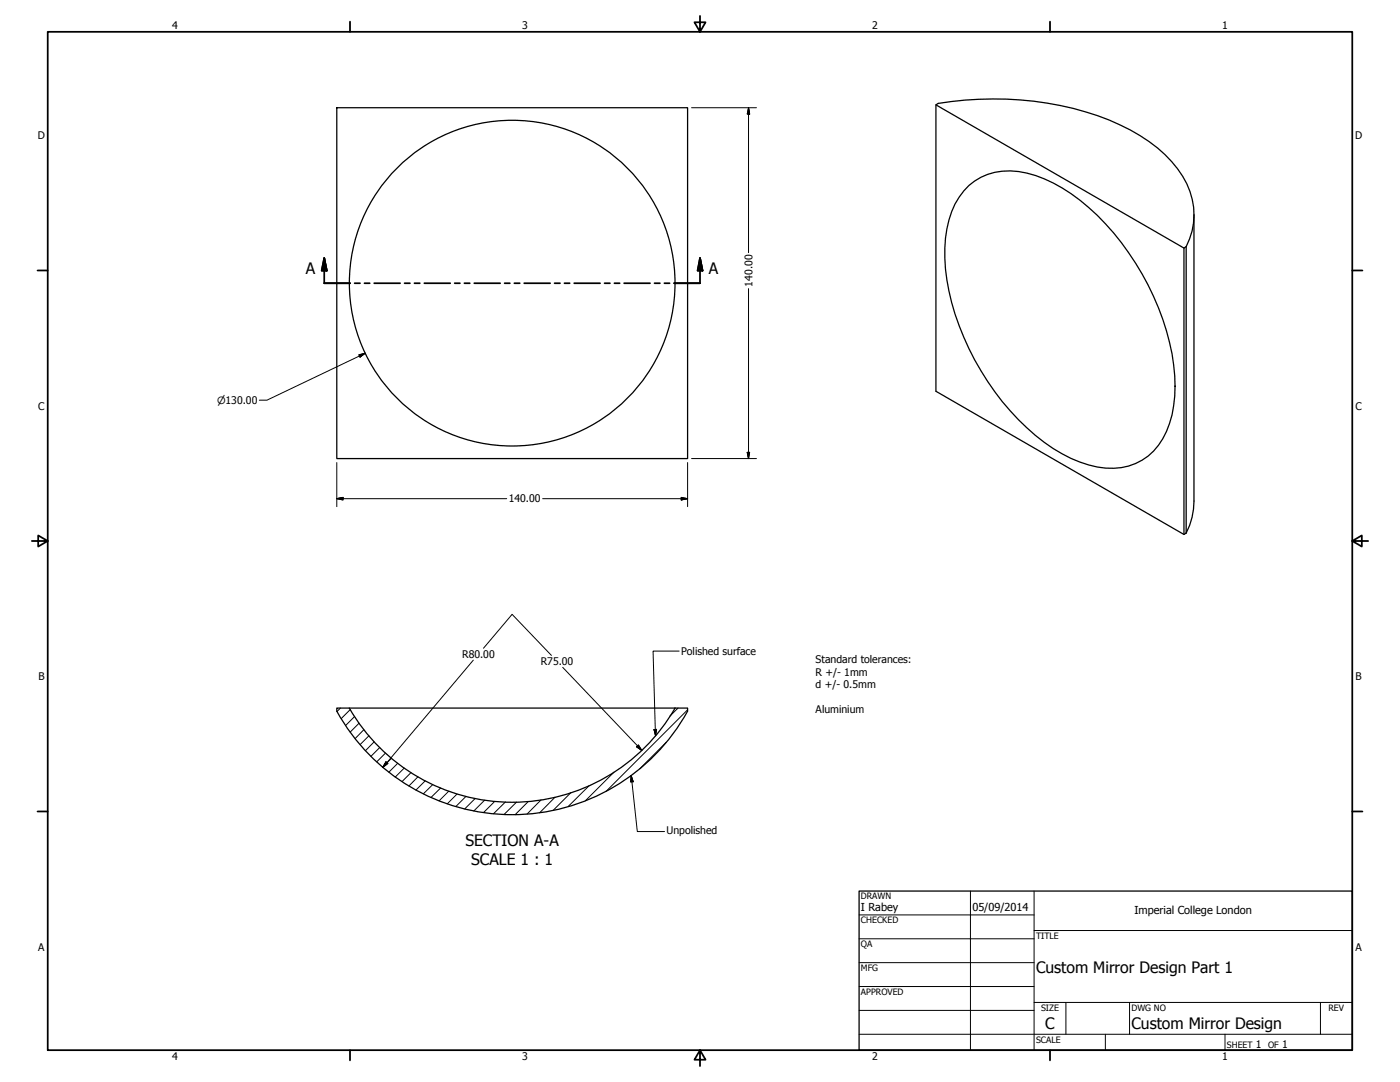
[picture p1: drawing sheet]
<svg xmlns="http://www.w3.org/2000/svg" width="559mm" height="432mm" viewBox="0 0 559 432" stroke-linecap="round" stroke-linejoin="round" font-family="sans-serif">
<!-- layer: Visible (ANSI) -->
<path d="M134.4 43h140v140h-140zM373.6 41.8l99 57.2M386.7 74a24.9 24.9 0 0 1 23.2-4.9 62.9 62.9 0 0 1 28.1 16.8 106.4 106.4 0 0 1 30.4 59.6 47.6 47.6 0 0 1-4.3 29.6 23.6 23.6 0 0 1-26.1 11.3 58.9 58.9 0 0 1-28.1-15.6 105.4 105.4 0 0 1-32.5-63.4 44.6 44.6 0 0 1 5.4-28.7zM473.5 98.4a28.4 28.4 0 0 0-3.5-31 63.5 63.5 0 0 0-27.3-19.5 129.7 129.7 0 0 0-68.2-6.6l-.9 .5v114.3l99 57.2 .9-.6M473.5 98.4l-.9 .6v114.3M473.5 98.4v114.3M476.6 85.7v114.3a27.6 27.6 0 0 1-3.1 12.7M269.4 113a65 65 0 0 0-96.2-57 65 65 0 0 0-3.8 111.8 65 65 0 0 0 99.9-50.3l.1-4.5M134.4 282.6h140v1.3a80 80 0 0 1-139.9 0zM139.4 282.6a75 75 0 0 0 130.1 0" fill="none" stroke="#000" stroke-width=".51"/>
<!-- layer: Section Line (ANSI) -->
<g fill="none" stroke="#000" stroke-width=".7">
<path d="M129.4 103l1 5h-2zM129.4 103v10h10.4M141.5 113h2.2M145.5 113h2.1M149.4 113h10.3M161.5 113h2.1M165.4 113h2.2M169.4 113h10.3M181.5 113h2.1M185.4 113h2.1M189.3 113h10.3M201.4 113h2.1"/>
<path d="M205.3 113h2.2M209.2 113h10.4M221.4 113h2.1M225.3 113h2.1M229.2 113h10.3M241.3 113h2.2M245.2 113h2.1M249.1 113h10.4M261.2 113h2.2M265.2 113h2.1M279.4 103l1 5h-2zM279.4 103v10h-10.4"/>
</g>
<path d="M129.4 103l1 5zM129.4 103l1 5h-2zM279.4 103l1 5zM279.4 103l1 5h-2z" fill="#000" stroke="#000" stroke-width=".7"/>
<!-- layer: Border (ANSI) -->
<g fill="none" stroke="#000" stroke-width=".7">
<path d="M19 12.7h520.8v406.4h-520.8zM139.7 8.6v4.1M279.4 6.3v6.4l-2.2-3.8h4.4l-2.2 3.8M419.1 8.6v4.1M15 107.9h4M539.8 107.9h4M12.7 215.9h6.3l-3.8-2.2v4.4l3.8-2.2M539.8 215.9l3.8 2.2v-4.4l-3.8 2.2h6.3M15 323.8h4M539.8 323.8h4M139.7 419.1v4.1M279.4 419.1l2.2 3.8h-4.4l2.2-3.8v6.3"/>
<path d="M419.1 419.1v4.1"/>
</g>
<!-- layer: Title (ANSI) -->
<g fill="none" stroke="#000" stroke-width=".4">
<path d="M387.3 355.6v63.5M412.7 355.6v63.5M342.9 365.1h69.8M342.9 374.6h69.8M412.7 371.3h127.1M342.9 384.2h69.8M342.9 393.7h69.8M342.9 412.7h196.9M342.9 403.2h69.8M412.7 400h127.1M425.4 400v12.7M441.2 412.7v6.4"/>
<path d="M450.8 400v12.7M488.9 412.7v6.4M527 400v12.7"/>
</g>
<path d="M342.9 355.6h196.9v63.5h-196.9z" fill="none" stroke="#000" stroke-width=".51"/>
<!-- layer: Hatch (ANSI) -->
<g fill="none" stroke="#000" stroke-width=".4">
<path d="M135.9 282.6l-1.4 1.4M139.8 283.1l-3.6 3.7M141.5 285.9l-3.6 3.7M143.3 288.6l-3.5 3.6M145.2 291.2l-3.5 3.6M147.3 293.6l-3.6 3.6M149.4 296l-3.5 3.6M151.6 298.3l-3.6 3.6M265.9 296.3l-10.6 10.5M270.6 282.6l-3.2 3.2M274.4 283.3l-32.5 32.5M153.9 300.5l-3.5 3.5"/>
<path d="M156.3 302.6l-3.6 3.6M158.7 304.6l-3.5 3.6M161.4 306.5l-3.7 3.6M164.1 308.3l-3.6 3.6M166.8 310l-3.6 3.7M169.7 311.6l-3.6 3.7M172.7 313.1l-3.7 3.7M175.9 314.5l-3.9 3.8M179.1 315.7l-3.8 3.9M182.4 316.9l-3.9 3.9M186 317.8l-4.1 4.1M189.7 318.6l-4.2 4.2"/>
<path d="M193.4 319.3l-4.3 4.4M197.5 319.8l-4.5 4.5M210.9 319.8l-5.3 5.3M216 319.2l-5.6 5.7M221.6 318.1l-6.2 6.3M227.8 316.4l-7 7M235.2 313.5l-8.4 8.4M245 308.2l-11.4 11.4M201.7 320l-4.7 4.7M206.2 320.1l-5 5"/>
</g>
<!-- layer: Dimension (ANSI) -->
<g fill="none" stroke="#000" stroke-width=".4">
<path d="M276 43h25.9M298.8 43l.4 2.5h-.9zM298.8 43v57.8M298.8 115.2v67.8M143.3 141.6l2.4-.6-2 1.5zM145.7 141l-39.1 18.7h-3.1M134.4 199l2.5-.5v1zM134.4 199h67.8M134.4 184.6v17.6M216.6 199h57.8M271.9 198.5l2.5 .5-2.5 .5zM274.4 184.6v17.6"/>
<path d="M276 183h25.9M298.3 180.5h.9l-.4 2.5zM193 258.7l11.4-13.5 15.7 16.4M188.9 263.5l-36.1 42.8M224.6 266.3l31.6 33.2M254.1 298l.7-.7 1.4 2.2zM154.1 304l.7 .7-2 1.6z"/>
</g>
<g fill="#000" stroke="#000" stroke-width=".4">
<path d="M298.8 43l.4 2.5zM298.8 43l.4 2.5h-.9zM143.7 142.5l2-1.5zM143.3 141.6l2.4-.6-2 1.5zM134.4 199l2.5-.5zM134.4 199l2.5-.5v1zM271.9 199.5l2.5-.5zM271.9 198.5l2.5 .5-2.5 .5zM298.3 180.5l.5 2.5zM298.3 180.5h.9l-.4 2.5zM254.1 298l2.1 1.5zM254.1 298l.7-.7 1.4 2.2z"/>
<path d="M154.1 304l-1.3 2.3zM154.1 304l.7 .7-2 1.6z"/>
</g>
<!-- layer: Symbol (ANSI) -->
<path d="M271.1 259.8h-10.4l1 33.8M261 291.1h1.1l-.4 2.5zM251.9 309.5l.8 2.5h-1zM251.9 309.5l2.5 22.4h10.8" fill="none" stroke="#000" stroke-width=".4"/>
<path d="M261 291.1l.7 2.5zM261 291.1h1.1l-.4 2.5zM251.9 309.5l.8 2.5zM251.9 309.5l.8 2.5h-1z" fill="#000" stroke="#000" stroke-width=".4"/>
<g font-size="6.3">
<text x="122.1" y="109.5">A</text>
<text x="283" y="109.5">A</text>
<text x="185.7" y="337.5">SECTION A-A</text>
<text x="188.1" y="345.1">SCALE 1 : 1</text>
<text x="413.5" y="388.4">Custom Mirror Design Part 1</text>
<text x="417.2" y="410.6">C</text>
<text x="451.6" y="410.7">Custom Mirror Design</text>
</g>
<g font-size="4.4">
<text x="343.7" y="363.5">I Rabey</text>
<text x="388.1" y="363.7">05/09/2014</text>
<text x="452.9" y="364.7">Imperial College London</text>
</g>
<g font-size="4.2">
<text x="68.7" y="11.7">4</text>
<text x="208.4" y="11.7">3</text>
<text x="348.1" y="11.7">2</text>
<text x="487.8" y="11.7">1</text>
<text x="15.1" y="55.5">D</text>
<text x="540.9" y="55.5">D</text>
<text x="300.3" y="114.4" transform="rotate(-90 300.3 114.4)">140.00</text>
<text x="15.2" y="163.4">C</text>
<text x="541" y="163.4">C</text>
<text x="203.1" y="200.5">140.00</text>
<text x="184.5" y="262.6">R80.00</text>
<text x="271.8" y="261.4">Polished surface</text>
<text x="215.8" y="265.5">R75.00</text>
<text x="325.6" y="264.7">Standard tolerances:</text>
<text x="325.6" y="269.7">R +/- 1mm</text>
<text x="15.3" y="271.4">B</text>
<text x="325.6" y="274.7">d +/- 0.5mm</text>
<text x="541.1" y="271.4">B</text>
<text x="325.6" y="284.7">Aluminium</text>
<text x="266" y="333">Unpolished</text>
<text x="15.2" y="379.3">A</text>
<text x="541" y="379.3">A</text>
<text x="501.3" y="418.3">1</text>
<text x="511.8" y="418.3">1</text>
<text x="68.7" y="423.2">4</text>
<text x="208.4" y="423.2">3</text>
<text x="348.1" y="423.2">2</text>
<text x="487.8" y="423.2">1</text>
</g>
<text font-size="4" x="86.6" y="161.2">⌀130.00</text>
<g font-size="3.5">
<text x="343.7" y="358.9">DRAWN</text>
<text x="343.7" y="368.5">CHECKED</text>
<text x="413.5" y="374.6">TITLE</text>
<text x="343.7" y="378">QA</text>
<text x="343.7" y="387.5">MFG</text>
<text x="343.7" y="397.1">APPROVED</text>
<text x="415.5" y="403.4">SIZE</text>
<text x="451.6" y="403.4">DWG NO</text>
<text x="530.3" y="403.4">REV</text>
<text x="413.5" y="416.1">SCALE</text>
<text x="489.7" y="418.3">SHEET</text>
<text x="506.2" y="418.3">OF</text>
</g>
</svg>
